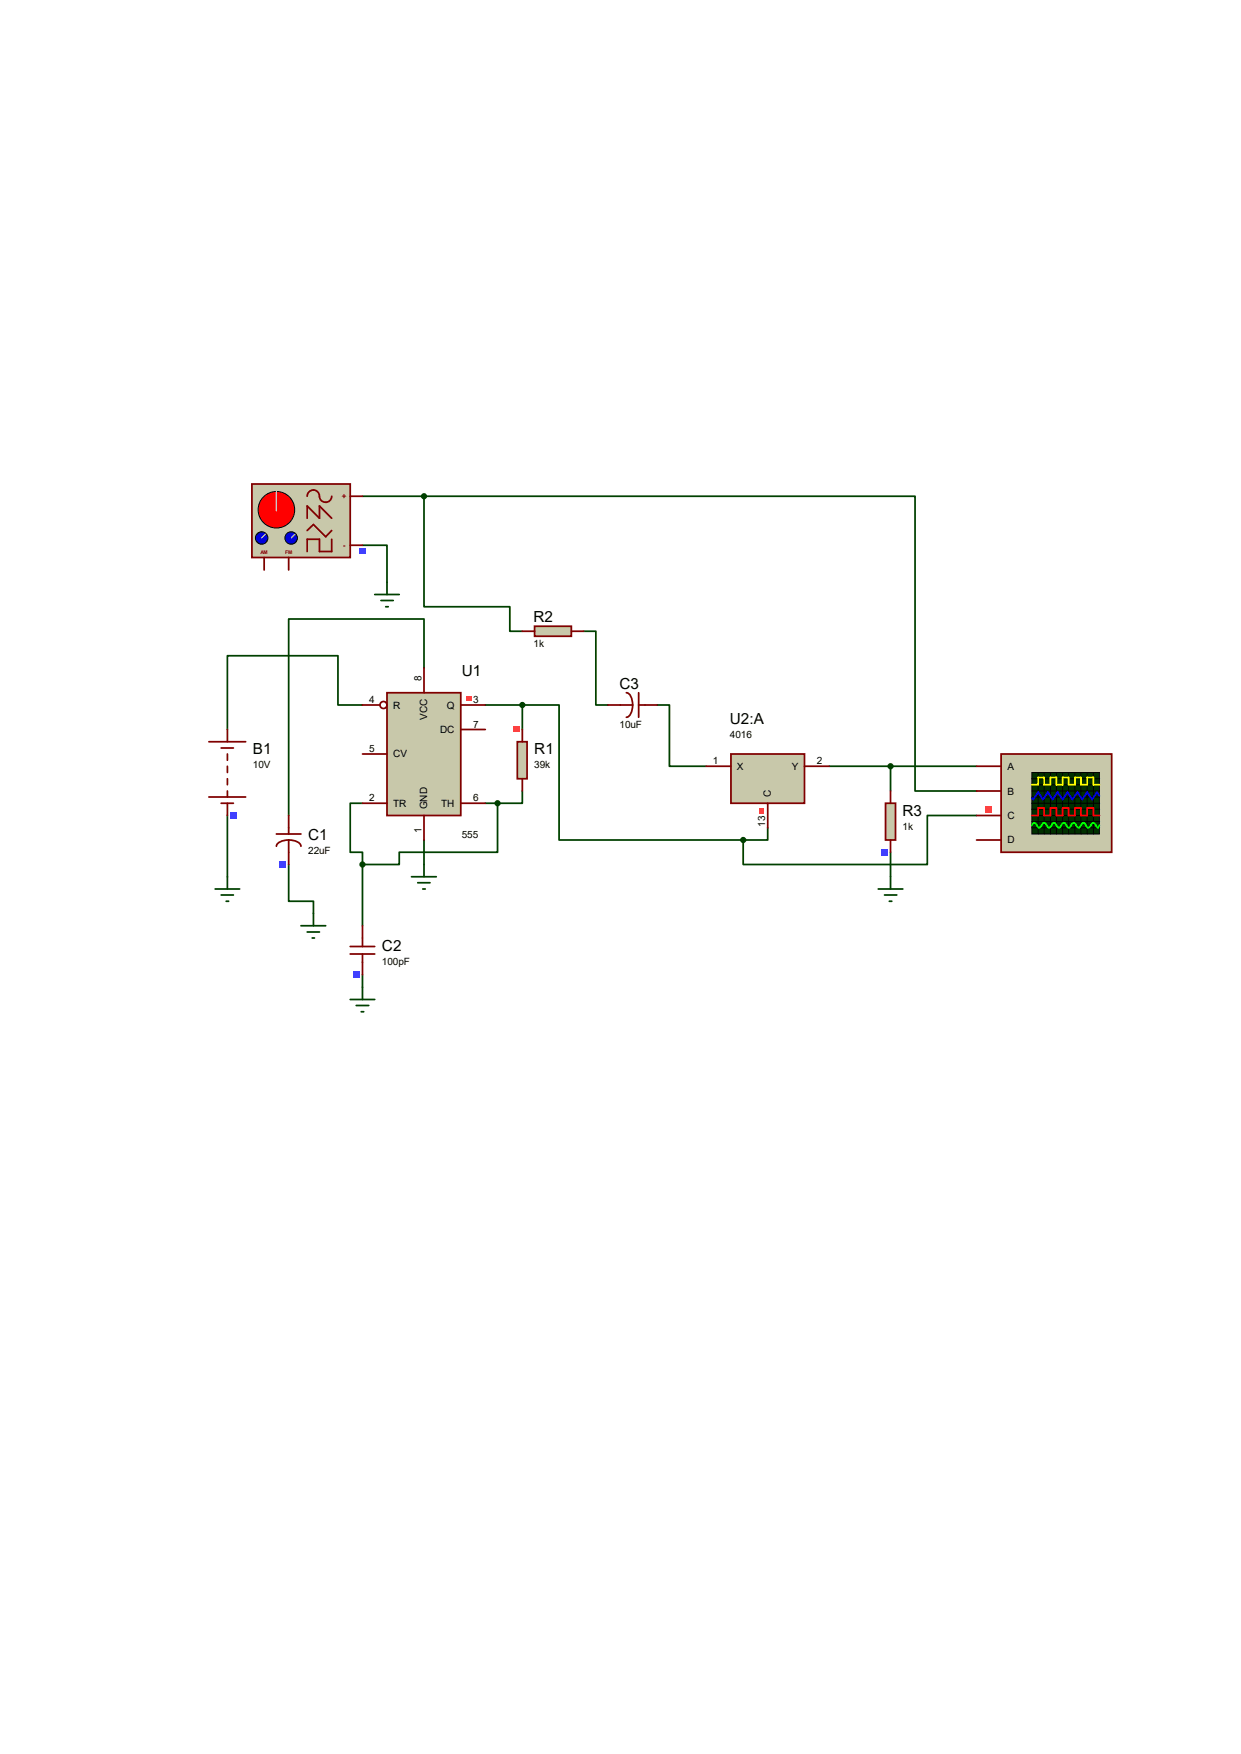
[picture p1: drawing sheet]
<svg xmlns="http://www.w3.org/2000/svg" width="210mm" height="297mm" viewBox="0 0 210 297" stroke-linecap="round" stroke-linejoin="round" font-family="sans-serif">
<g fill="none" stroke="#004000" stroke-width=".3">
<path d="M61.3 92.3h4.2v6.3M61.3 84h10.5M71.8 84h83.1v49.9h10.4M71.8 84v18.7h14.5v4.2h2.1M61.3 119.4h-4.1v-8.4h-18.7v12.5M71.8 113.1v-8.3h-22.9v33.3M82.1 119.4h6.3M88.4 119.4h6.2v22.8h31.2M88.4 119.4v4.1M98.8 106.9h2v12.5h2.1M111.2 119.4h2.1v10.4h6.2M38.5 138.1v10.4"/>
<path d="M61.3 136h-2v8.3h2v2.1M82.1 136h2.1M84.2 136v8.3h-16.6v2.1h-6.3M88.4 133.9v2.1h-4.2M140.3 129.8h25M150.7 129.8v4.1M165.3 138.1h-8.4v8.3h-31.1v-4.2M48.9 146.4v6.2h4.1v2.1M61.3 146.4v10.4M71.8 142.2v4.2M129.9 140.2v2h-4.1M150.7 144.3v4.2"/>
<path d="M61.3 165.1v2.1"/>
</g>
<path d="M65.5 117.3h12.5v20.8h-12.5z" fill="#c8c8aa" stroke="#800000" stroke-width=".3"/>
<g fill="none" stroke="#800000" stroke-width=".3">
<path d="M61.3 119.4h3M71.8 113.1v4.2M78 119.4h4.1M61.3 136h4.2M61.3 127.7h4.2M71.8 138.1v4.1M78 123.5h4.1M78 136h4.1"/>
<circle cx="64.9" cy="119.4" r=".59"/>
</g>
<path d="M78.9 117.9h.9v.8h-.9z" fill="#ff4040"/>
<path d="M123.7 127.7h12.4v8.3h-12.4z" fill="#c8c8aa" stroke="#800000" stroke-width=".3"/>
<path d="M119.5 129.8h4.2M129.9 136v4.2M136.1 129.8h4.2" fill="none" stroke="#800000" stroke-width=".3"/>
<path d="M128.5 136.9h.8v.9h-.8z" fill="#ff4040"/>
<path d="M87.5 125.6h1.7v6.3h-1.7z" fill="#c8c8aa" stroke="#800000" stroke-width=".3"/>
<path d="M88.4 123.5v2.1M88.4 131.9v2" fill="none" stroke="#800000" stroke-width=".3"/>
<path d="M86.8 123h1v1h-1z" fill="#ff4040"/>
<path d="M35.3 125.6h6.3M35.3 135h6.3M37.4 126.7h2.1M37.4 136h2.1M38.5 123.5v2.1M38.5 127.7v1M38.5 129.8v1M38.5 131.9v1M38.5 133.9v1.1M38.5 136v2.1" fill="none" stroke="#800000" stroke-width=".3"/>
<path d="M39 137.6h1v1h-1z" fill="#4040ff"/>
<path d="M36.4 150.5h4.2M37.4 151.6h2.1M38.3 152.6h.4M38.5 148.5v2" fill="none" stroke="#004000" stroke-width=".3"/>
<path d="M48.9 138.1v3.1M46.8 141.2h4.1M48.9 142.2a1.86 1.86 0 0 1 2 1.1M48.9 142.2a1.9 1.9 0 0 0-2.1 1.1M48.9 142.2v4.2" fill="none" stroke="#800000" stroke-width=".3"/>
<path d="M47.3 145.9h1v1h-1z" fill="#4040ff"/>
<path d="M50.9 156.8h4.2M52 157.8h2.1M52.8 158.8h.4M53 154.7v2.1M69.6 148.5h4.2M70.7 149.5h2.1M71.5 150.5h.5M71.8 146.4v2.1" fill="none" stroke="#004000" stroke-width=".3"/>
<path d="M61.3 156.8v3.5M59.3 161.5h4.1M59.3 160.3h4.1M61.3 161.5v3.6" fill="none" stroke="#800000" stroke-width=".3"/>
<path d="M59.8 164.5h1v1.1h-1z" fill="#4040ff"/>
<circle cx="88.4" cy="119.4" r=".38" fill="#004000" stroke="#004000" stroke-width=".3"/>
<path d="M102.9 119.4h4.2M106 117.3a1.86 1.86 0 0 1 1.1 2.1M107.1 119.4a1.9 1.9 0 0 1-1.1 2.1M108.1 117.3v4.2M108.1 119.4h3.1" fill="none" stroke="#800000" stroke-width=".3"/>
<path d="M90.5 106h6.2v1.7h-6.2z" fill="#c8c8aa" stroke="#800000" stroke-width=".3"/>
<path d="M88.4 106.9h2.1M96.7 106.9h2.1" fill="none" stroke="#800000" stroke-width=".3"/>
<path d="M42.6 82h16.7v12.4h-16.7z" fill="#c8c8aa" stroke="#800000" stroke-width=".3"/>
<circle cx="46.8" cy="86.3" r="3.1" fill="#f00" stroke="#000" stroke-width=".17"/>
<path d="M52 84a1.04 1.04 0 0 1 1-1 1.04 1.04 0 0 1 1.1 1 1.04 1.04 0 0 0 1 1 1.04 1.04 0 0 0 1-1M52 87.8v-2.1l2.1 2.1v-2.1l2 2.1M52 89.8l1-1 2.1 2.1 1-1.1M56.1 91.3v2.1h-2v-2.1h-2.1v2.1" fill="none" stroke="#800000" stroke-width=".3"/>
<path d="M46.8 83.2v3.3" fill="none" stroke="#c0c0c0" stroke-width=".21"/>
<circle cx="44.3" cy="91.1" r="1.06" fill="#0000c0" stroke="#000" stroke-width=".17"/>
<path d="M44.9 90.5l-.6 .6" fill="none" stroke="#c0c0c0" stroke-width=".21"/>
<circle cx="49.3" cy="91.1" r="1.06" fill="#0000c0" stroke="#000" stroke-width=".17"/>
<path d="M49.9 90.5l-.6 .6" fill="none" stroke="#c0c0c0" stroke-width=".21"/>
<path d="M44.7 94.4v2.1M48.9 94.4v2.1M59.3 84h2M59.3 92.3h2" fill="none" stroke="#800000" stroke-width=".3"/>
<path d="M60.8 92.9h1v1h-1z" fill="#4040ff"/>
<path d="M59.3 169.2h4.1M60.3 170.3h2.1M61.1 171.3h.5M61.3 167.2v2" fill="none" stroke="#004000" stroke-width=".3"/>
<g fill="#004000" stroke="#004000" stroke-width=".3">
<circle cx="61.3" cy="146.4" r=".38"/>
<circle cx="84.2" cy="136" r=".38"/>
</g>
<path d="M149.9 136h1.7v6.2h-1.7z" fill="#c8c8aa" stroke="#800000" stroke-width=".3"/>
<path d="M150.7 133.9v2.1M150.7 142.2v2.1" fill="none" stroke="#800000" stroke-width=".3"/>
<path d="M149.1 143.8h1.1v1.1h-1.1z" fill="#4040ff"/>
<path d="M169.4 127.7h18.7v16.6h-18.7z" fill="#c8c8aa" stroke="#800000" stroke-width=".3"/>
<path d="M174.6 130.8h11.5v10.4h-11.5z" fill="#003000" stroke="#000" stroke-width=".17"/>
<g fill="none" stroke="#000" stroke-width=".17">
<path d="M174.6 133.9h11.5M174.6 131.9h11.5M174.6 132.9h11.5M174.6 135h11.5M174.6 137h11.5M174.6 138.1h11.5M174.6 139.1h11.5M174.6 136h11.5M175.7 130.8v10.4M176.7 130.8v10.4M177.8 130.8v10.4M178.8 130.8v10.4"/>
<path d="M179.8 130.8l.1 10.4M180.8 130.8l.1 10.4M181.9 130.8v10.4M182.9 130.8l.1 10.4M184 130.8v10.4M185 130.8l.1 10.4M174.6 140.2h11.5"/>
</g>
<path d="M174.6 132.9h1.1v-1.2h1v1.2h1.1v-1.2h1v1.2h1v-1.2h1v1.2h1.1v-1.2h1v1.2h1.1v-1.2h1v1.2h1.1" fill="none" stroke="#ff0" stroke-width=".3"/>
<path d="M174.6 138.1h1.1v-1.3h1v1.3h1.1v-1.3h1v1.3h1v-1.3h1v1.3h1.1v-1.3h1v1.3h1.1v-1.3h1v1.3h1.1" fill="none" stroke="#f00" stroke-width=".3"/>
<path d="M186.1 134.7l-.5-.5-.8 1.2-.8-1.2-.9 1.2-.8-1.2-.8 1.2-.9-1.2-.8 1.2-.8-1.2-.9 1.2-.8-1.2-.8 1.2-.8-1.2-.9 1.2-.2-.2" fill="none" stroke="#00f" stroke-width=".3"/>
<path d="M174.6 139.7l.4-.4 .9 .9 .8-.9 .8 .9 .9-.9 .8 .9 .8-.9 .8 .9 .9-.9 .8 .9 .8-.9 .9 .9 .8-.9 .8 .9 .3-.5" fill="none" stroke="#0f0" stroke-width=".3"/>
<path d="M165.3 129.8h4.1M165.3 133.9h4.1M165.3 138.1h4.1M165.3 142.2h4.1" fill="none" stroke="#800000" stroke-width=".3"/>
<path d="M166.8 136.5h1.1v1.1h-1.1z" fill="#ff4040"/>
<g fill="#004000" stroke="#004000" stroke-width=".3">
<circle cx="150.7" cy="129.8" r=".38"/>
<circle cx="125.8" cy="142.2" r=".38"/>
<circle cx="71.8" cy="84" r=".38"/>
</g>
<path d="M65.5 98.6v2.1M63.4 100.7h4.2M64.5 101.7h2M65.3 102.7h.4M148.6 150.5h4.2M149.7 151.6h2.1M150.5 152.6h.4M150.7 148.5v2" fill="none" stroke="#004000" stroke-width=".3"/>
<g font-size="2.6">
<text x="90.3" y="105.4">R2</text>
<text x="78.1" y="114.5">U1</text>
<text x="104.9" y="116.6">C3</text>
<text x="123.5" y="122.6">U2:A</text>
<text x="42.8" y="127.8">B1</text>
<text x="90.4" y="127.8">R1</text>
<text x="52.2" y="142.3">C1</text>
<text x="152.7" y="138.2">R3</text>
<text x="64.6" y="161">C2</text>
</g>
<g font-size="1.7">
<text x="90.3" y="109.5">1k</text>
<text x="62.5" y="119">4</text>
<text x="66.5" y="120">R</text>
<text x="71.3" y="115.2" transform="rotate(-90 71.3 115.2)">8</text>
<text x="75.6" y="120">Q</text>
<text x="80.1" y="119">3</text>
<text x="72.3" y="121.9" transform="rotate(-90 72.3 121.9)">VCC</text>
<text x="74.5" y="124.1">DC</text>
<text x="80.1" y="123.2">7</text>
<text x="104.9" y="123.2">10uF</text>
<text x="123.5" y="124.9">4016</text>
<text x="42.8" y="130.1">10V</text>
<text x="62.5" y="127.3">5</text>
<text x="66.5" y="128.3">CV</text>
<text x="90.4" y="130.1">39k</text>
<text x="120.6" y="129.4">1</text>
<text x="124.7" y="130.3">X</text>
<text x="134" y="130.3">Y</text>
<text x="138.2" y="129.4">2</text>
<text x="170.5" y="130.3">A</text>
<text x="62.5" y="135.7">2</text>
<text x="66.5" y="136.6">TR</text>
<text x="72.3" y="137" transform="rotate(-90 72.3 137)">GND</text>
<text x="74.6" y="136.6">TH</text>
<text x="80.1" y="135.7">6</text>
<text x="130.5" y="135" transform="rotate(-90 130.5 135)">C</text>
<text x="170.5" y="134.5">B</text>
<text x="71.3" y="141.1" transform="rotate(-90 71.3 141.1)">1</text>
<text x="78.1" y="141.9">555</text>
<text x="129.5" y="140" transform="rotate(-90 129.5 140)">13</text>
<text x="152.7" y="140.5">1k</text>
<text x="170.5" y="138.7">C</text>
<text x="170.5" y="142.8">D</text>
<text x="52.2" y="144.7">22uF</text>
<text x="64.6" y="163.4">100pF</text>
</g>
<g font-size="1.4" fill="#800000">
<text x="57.8" y="84.5">+</text>
<text x="58" y="92.8">-</text>
</g>
<g font-size=".8" fill="#800000">
<text x="44.1" y="93.7">AM</text>
<text x="48.3" y="93.7">FM</text>
</g>
</svg>
